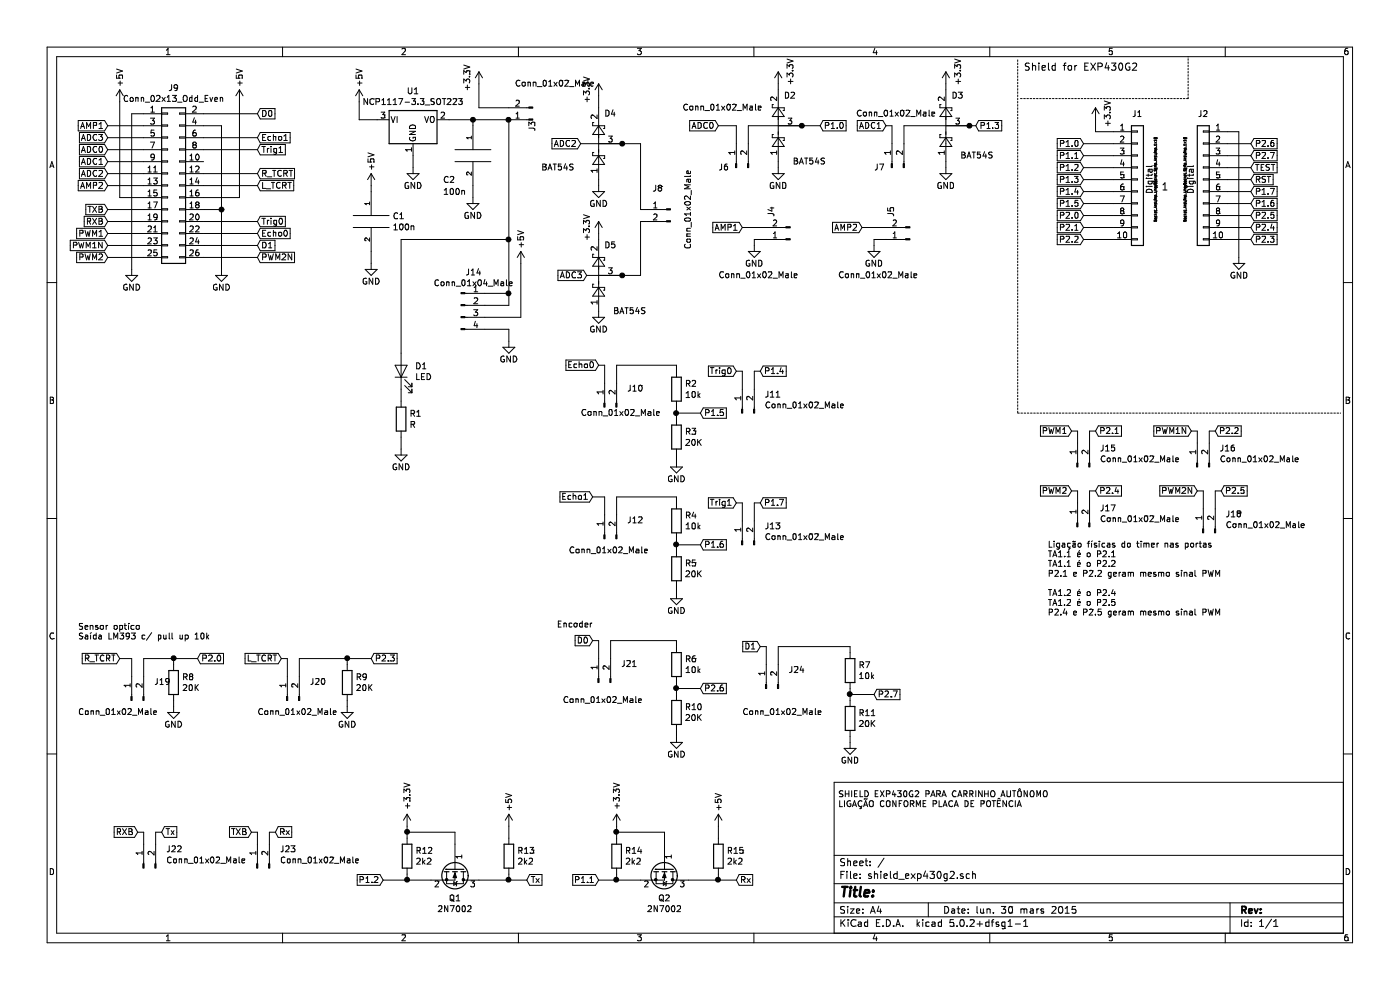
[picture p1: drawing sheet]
EESchema Schematic File Version 4
LIBS:sheild_exp430g2-cache
EELAYER 26 0
EELAYER END
$Descr A4 11693 8268
encoding utf-8
Sheet 1 1
Title ""
Date "lun. 30 mars 2015"
Rev ""
Comp ""
Comment1 ""
Comment2 ""
Comment3 ""
Comment4 ""
$EndDescr
Text Notes 8550 600  0    60   ~ 0
Shield for EXP430G2\n
Wire Notes Line
	8525 825  9925 825 
Wire Notes Line
	9925 825  9925 475 
$Comp
L Connector_Generic:Conn_01x10 J2
U 1 1
P 10050 1500
F 0 "J2" H 10050 2050 50  0000 C CNN
F 1 "Digital" V 10150 1500 50  0000 C CNN
F 2 "Socket_Arduino_Uno:Socket_Strip_Arduino_1x10" V 10200 1500 20  0000 C CNN
F 3 "" H 10050 1500 50  0000 C CNN
	1    10050 1500
	-1   0    0    -1  
$EndComp
Wire Notes Line
	8500 3450 11200 3450
Text GLabel 10450 1200 2    50   Input ~ 0
P2.6
Text GLabel 10450 1300 2    50   Input ~ 0
P2.7
Text GLabel 10450 1400 2    50   Input ~ 0
TEST
Text GLabel 10450 1500 2    50   Input ~ 0
RST
Text GLabel 10450 1600 2    50   Input ~ 0
P1.7
Text GLabel 10450 1700 2    50   Input ~ 0
P1.6
Text GLabel 10450 1800 2    50   Input ~ 0
P2.5
Text GLabel 10450 1900 2    50   Input ~ 0
P2.4
Text GLabel 10450 2000 2    50   Input ~ 0
P2.3
Text GLabel 9050 1300 0    50   Input ~ 0
P1.1
Text GLabel 9050 1400 0    50   Input ~ 0
P1.2
Text GLabel 9050 1500 0    50   Input ~ 0
P1.3
Text GLabel 9050 1600 0    50   Input ~ 0
P1.4
Text GLabel 9050 1700 0    50   Input ~ 0
P1.5
Text GLabel 9050 1800 0    50   Input ~ 0
P2.0
Text GLabel 9050 1900 0    50   Input ~ 0
P2.1
Text GLabel 9050 2000 0    50   Input ~ 0
P2.2
$Comp
L power:+3.3V #PWR01
U 1 1
P 9150 1000
F 0 "#PWR01" H 9150 850 50  0001 C CNN
F 1 "+3.3V" V 9250 1050 50  0000 C CNN
F 2 "" H 9150 1000 50  0000 C CNN
F 3 "" H 9150 1000 50  0000 C CNN
	1    9150 1000
	1    0    0    -1  
$EndComp
$Comp
L power:GND #PWR06
U 1 1
P 10350 2150
F 0 "#PWR06" H 10350 1900 50  0001 C CNN
F 1 "GND" H 10350 2000 50  0000 C CNN
F 2 "" H 10350 2150 50  0000 C CNN
F 3 "" H 10350 2150 50  0000 C CNN
	1    10350 2150
	1    0    0    -1  
$EndComp
$Comp
L Connector:Conn_01x02_Male J12
U 1 1
P 5050 4500
F 0 "J12" V 5203 4313 50  0000 R CNN
F 1 "Conn_01x02_Male" V 4950 4800 50  0000 R CNN
F 2 "Connector_PinHeader_2.54mm:PinHeader_1x02_P2.54mm_Vertical" H 5050 4500 50  0001 C CNN
F 3 "~" H 5050 4500 50  0001 C CNN
	1    5050 4500
	0    -1   -1   0   
$EndComp
Text GLabel 5850 4550 2    50   Input ~ 0
P1.6
Wire Wire Line
	5150 4150 5150 4300
Text GLabel 4950 4150 0    50   Input ~ 0
Echo1
Wire Wire Line
	5050 4300 5050 4150
Wire Wire Line
	5050 4150 4950 4150
$Comp
L Connector:Conn_01x02_Male J20
U 1 1
P 2400 5850
F 0 "J20" V 2553 5663 50  0000 R CNN
F 1 "Conn_01x02_Male" V 2300 6100 50  0000 R CNN
F 2 "Connector_PinHeader_2.54mm:PinHeader_1x02_P2.54mm_Vertical" H 2400 5850 50  0001 C CNN
F 3 "~" H 2400 5850 50  0001 C CNN
	1    2400 5850
	0    -1   -1   0   
$EndComp
$Comp
L Connector:Conn_01x02_Male J19
U 1 1
P 1100 5850
F 0 "J19" V 1253 5663 50  0000 R CNN
F 1 "Conn_01x02_Male" V 1000 6300 50  0000 R CNN
F 2 "Connector_PinHeader_2.54mm:PinHeader_1x02_P2.54mm_Vertical" H 1100 5850 50  0001 C CNN
F 3 "~" H 1100 5850 50  0001 C CNN
	1    1100 5850
	0    -1   -1   0   
$EndComp
Text GLabel 1650 5500 2    50   Input ~ 0
P2.0
Wire Wire Line
	2500 5500 2500 5650
Wire Wire Line
	1200 5500 1200 5650
Text GLabel 1000 5500 0    50   Input ~ 0
R_TCRT
Wire Wire Line
	1100 5500 1100 5650
Text GLabel 2350 5500 0    50   Input ~ 0
L_TCRT
Wire Wire Line
	2400 5500 2400 5650
$Comp
L Connector:Conn_01x02_Male J21
U 1 1
P 5000 5700
F 0 "J21" V 5153 5513 50  0000 R CNN
F 1 "Conn_01x02_Male" V 4850 6000 50  0000 R CNN
F 2 "Connector_PinHeader_2.54mm:PinHeader_1x02_P2.54mm_Vertical" H 5000 5700 50  0001 C CNN
F 3 "~" H 5000 5700 50  0001 C CNN
	1    5000 5700
	0    -1   -1   0   
$EndComp
$Comp
L Connector:Conn_01x02_Male J13
U 1 1
P 6200 4550
F 0 "J13" V 6353 4363 50  0000 R CNN
F 1 "Conn_01x02_Male" V 6262 4363 50  0000 R CNN
F 2 "Connector_PinHeader_2.54mm:PinHeader_1x02_P2.54mm_Vertical" H 6200 4550 50  0001 C CNN
F 3 "~" H 6200 4550 50  0001 C CNN
	1    6200 4550
	0    -1   -1   0   
$EndComp
Wire Wire Line
	5100 5350 5100 5500
Text GLabel 4950 5350 0    50   Input ~ 0
D0
Wire Wire Line
	4950 5350 5000 5350
Wire Wire Line
	5000 5350 5000 5500
Text GLabel 6350 4200 2    50   Input ~ 0
P1.7
Text GLabel 6150 4200 0    50   Input ~ 0
Trig1
Wire Wire Line
	6350 4200 6300 4200
Wire Wire Line
	6300 4200 6300 4350
Wire Wire Line
	6150 4200 6200 4200
Wire Wire Line
	6200 4200 6200 4350
$Comp
L Connector:Conn_01x02_Male J11
U 1 1
P 6200 3450
F 0 "J11" V 6353 3263 50  0000 R CNN
F 1 "Conn_01x02_Male" V 6262 3263 50  0000 R CNN
F 2 "Connector_PinHeader_2.54mm:PinHeader_1x02_P2.54mm_Vertical" H 6200 3450 50  0001 C CNN
F 3 "~" H 6200 3450 50  0001 C CNN
	1    6200 3450
	0    -1   -1   0   
$EndComp
Text GLabel 6350 3100 2    50   Input ~ 0
P1.4
Text GLabel 6150 3100 0    50   Input ~ 0
Trig0
Wire Wire Line
	6150 3100 6200 3100
Wire Wire Line
	6200 3100 6200 3250
Wire Wire Line
	6300 3250 6300 3100
Wire Wire Line
	6300 3100 6350 3100
$Comp
L Connector:Conn_01x02_Male J10
U 1 1
P 5050 3400
F 0 "J10" V 5203 3213 50  0000 R CNN
F 1 "Conn_01x02_Male" V 5000 3600 50  0000 R CNN
F 2 "Connector_PinHeader_2.54mm:PinHeader_1x02_P2.54mm_Vertical" H 5050 3400 50  0001 C CNN
F 3 "~" H 5050 3400 50  0001 C CNN
	1    5050 3400
	0    -1   -1   0   
$EndComp
Text GLabel 5000 3050 0    50   Input ~ 0
Echo0
Wire Wire Line
	5000 3050 5050 3050
Wire Wire Line
	5050 3050 5050 3200
Text GLabel 5850 3450 2    50   Input ~ 0
P1.5
Wire Wire Line
	5150 3200 5150 3050
Text GLabel 10200 4100 2    50   Input ~ 0
P2.5
$Comp
L Connector:Conn_01x02_Male J24
U 1 1
P 6400 5750
F 0 "J24" V 6553 5563 50  0000 R CNN
F 1 "Conn_01x02_Male" V 6200 5950 50  0000 R CNN
F 2 "Connector_PinHeader_2.54mm:PinHeader_1x02_P2.54mm_Vertical" H 6400 5750 50  0001 C CNN
F 3 "~" H 6400 5750 50  0001 C CNN
	1    6400 5750
	0    -1   -1   0   
$EndComp
$Comp
L Connector:Conn_01x02_Male J18
U 1 1
P 10050 4450
F 0 "J18" V 10203 4263 50  0000 R CNN
F 1 "Conn_01x02_Male" V 10112 4263 50  0000 R CNN
F 2 "Connector_PinHeader_2.54mm:PinHeader_1x02_P2.54mm_Vertical" H 10050 4450 50  0001 C CNN
F 3 "~" H 10050 4450 50  0001 C CNN
	1    10050 4450
	0    -1   -1   0   
$EndComp
Text GLabel 6350 5400 0    50   Input ~ 0
D1
Wire Wire Line
	6350 5400 6400 5400
Wire Wire Line
	6400 5400 6400 5550
Wire Wire Line
	6500 5400 6500 5550
Wire Wire Line
	10200 4100 10150 4100
Wire Wire Line
	10150 4100 10150 4250
Text GLabel 10000 4100 0    50   Input ~ 0
PWM2N
Wire Wire Line
	10000 4100 10050 4100
Wire Wire Line
	10050 4100 10050 4250
Text GLabel 6000 1050 0    50   Input ~ 0
ADC0
$Comp
L Connector:Conn_01x02_Male J6
U 1 1
P 6150 1400
F 0 "J6" V 6150 1550 50  0000 R CNN
F 1 "Conn_01x02_Male" V 6650 1850 50  0000 R CNN
F 2 "Connector_PinHeader_2.54mm:PinHeader_1x02_P2.54mm_Vertical" H 6150 1400 50  0001 C CNN
F 3 "~" H 6150 1400 50  0001 C CNN
	1    6150 1400
	0    -1   -1   0   
$EndComp
Text GLabel 6850 1050 2    50   Input ~ 0
P1.0
Wire Wire Line
	6250 1050 6250 1200
Wire Wire Line
	6150 1050 6150 1200
Text GLabel 7400 1050 0    50   Input ~ 0
ADC1
$Comp
L Connector:Conn_01x02_Male J7
U 1 1
P 7450 1400
F 0 "J7" V 7450 1550 50  0000 R CNN
F 1 "Conn_01x02_Male" V 7900 1700 50  0000 R CNN
F 2 "Connector_PinHeader_2.54mm:PinHeader_1x02_P2.54mm_Vertical" H 7450 1400 50  0001 C CNN
F 3 "~" H 7450 1400 50  0001 C CNN
	1    7450 1400
	0    -1   -1   0   
$EndComp
Text GLabel 8150 1050 2    50   Input ~ 0
P1.3
Wire Wire Line
	7550 1050 7550 1200
Wire Wire Line
	7400 1050 7450 1050
Wire Wire Line
	7450 1050 7450 1200
Text GLabel 6200 1900 0    50   Input ~ 0
AMP1
$Comp
L Connector:Conn_01x02_Male J4
U 1 1
P 6600 2000
F 0 "J4" V 6753 1813 50  0000 R CNN
F 1 "Conn_01x02_Male" H 7200 2300 50  0000 R CNN
F 2 "Connector_PinHeader_2.54mm:PinHeader_1x02_P2.54mm_Vertical" H 6600 2000 50  0001 C CNN
F 3 "~" H 6600 2000 50  0001 C CNN
	1    6600 2000
	-1   0    0    1   
$EndComp
Wire Wire Line
	6300 2050 6300 2000
Wire Wire Line
	6300 2000 6400 2000
$Comp
L Connector:Conn_01x02_Male J23
U 1 1
P 2150 7250
F 0 "J23" V 2303 7063 50  0000 R CNN
F 1 "Conn_01x02_Male" V 2212 7063 50  0000 R CNN
F 2 "Connector_PinHeader_2.54mm:PinHeader_1x02_P2.54mm_Vertical" H 2150 7250 50  0001 C CNN
F 3 "~" H 2150 7250 50  0001 C CNN
	1    2150 7250
	0    -1   -1   0   
$EndComp
$Comp
L Connector:Conn_01x02_Male J22
U 1 1
P 1200 7250
F 0 "J22" V 1353 7063 50  0000 R CNN
F 1 "Conn_01x02_Male" V 1262 7063 50  0000 R CNN
F 2 "Connector_PinHeader_2.54mm:PinHeader_1x02_P2.54mm_Vertical" H 1200 7250 50  0001 C CNN
F 3 "~" H 1200 7250 50  0001 C CNN
	1    1200 7250
	0    -1   -1   0   
$EndComp
Text GLabel 2300 6950 2    50   Input ~ 0
Rx
Text GLabel 1350 6950 2    50   Input ~ 0
Tx
Text GLabel 1150 6950 0    50   Input ~ 0
RXB
Text GLabel 2100 6950 0    50   Input ~ 0
TXB
Wire Wire Line
	2300 6950 2250 6950
Wire Wire Line
	2250 6950 2250 7050
Wire Wire Line
	2100 6950 2150 6950
Wire Wire Line
	2150 6950 2150 7050
Wire Wire Line
	1350 6950 1300 6950
Wire Wire Line
	1300 6950 1300 7050
Wire Wire Line
	1150 6950 1200 6950
Wire Wire Line
	1200 6950 1200 7050
$Comp
L Connector:Conn_01x02_Male J15
U 1 1
P 9000 3900
F 0 "J15" V 9153 3713 50  0000 R CNN
F 1 "Conn_01x02_Male" V 9062 3713 50  0000 R CNN
F 2 "Connector_PinHeader_2.54mm:PinHeader_1x02_P2.54mm_Vertical" H 9000 3900 50  0001 C CNN
F 3 "~" H 9000 3900 50  0001 C CNN
	1    9000 3900
	0    -1   -1   0   
$EndComp
$Comp
L Connector:Conn_01x02_Male J16
U 1 1
P 10000 3900
F 0 "J16" V 10153 3713 50  0000 R CNN
F 1 "Conn_01x02_Male" V 10062 3713 50  0000 R CNN
F 2 "Connector_PinHeader_2.54mm:PinHeader_1x02_P2.54mm_Vertical" H 10000 3900 50  0001 C CNN
F 3 "~" H 10000 3900 50  0001 C CNN
	1    10000 3900
	0    -1   -1   0   
$EndComp
$Comp
L Connector:Conn_01x02_Male J17
U 1 1
P 9000 4400
F 0 "J17" V 9153 4213 50  0000 R CNN
F 1 "Conn_01x02_Male" V 9062 4213 50  0000 R CNN
F 2 "Connector_PinHeader_2.54mm:PinHeader_1x02_P2.54mm_Vertical" H 9000 4400 50  0001 C CNN
F 3 "~" H 9000 4400 50  0001 C CNN
	1    9000 4400
	0    -1   -1   0   
$EndComp
Text GLabel 8950 3600 0    50   Input ~ 0
PWM1
Text GLabel 9950 3600 0    50   Input ~ 0
PWM1N
Text GLabel 8950 4100 0    50   Input ~ 0
PWM2
Wire Wire Line
	8950 3600 9000 3600
Wire Wire Line
	9000 3600 9000 3700
Wire Wire Line
	9950 3600 10000 3600
Wire Wire Line
	10000 3600 10000 3700
Wire Wire Line
	8950 4100 9000 4100
Wire Wire Line
	9000 4100 9000 4200
Text GLabel 9150 3600 2    50   Input ~ 0
P2.1
Wire Wire Line
	9150 3600 9100 3600
Wire Wire Line
	9100 3600 9100 3700
Text GLabel 10150 3600 2    50   Input ~ 0
P2.2
Text GLabel 9150 4100 2    50   Input ~ 0
P2.4
Wire Wire Line
	9150 4100 9100 4100
Wire Wire Line
	9100 4100 9100 4200
Wire Wire Line
	10150 3600 10100 3600
Wire Wire Line
	10100 3600 10100 3700
$Comp
L Connector_Generic:Conn_02x13_Odd_Even J9
U 1 1
P 1400 1550
F 0 "J9" H 1450 2367 50  0000 C CNN
F 1 "Conn_02x13_Odd_Even" H 1450 2276 50  0000 C CNN
F 2 "Connector_PinSocket_2.54mm:PinSocket_2x13_P2.54mm_Vertical" H 1400 1550 50  0001 C CNN
F 3 "~" H 1400 1550 50  0001 C CNN
	1    1400 1550
	1    0    0    -1  
$EndComp
Text GLabel 2150 950  2    50   Input ~ 0
D0
Wire Wire Line
	2150 950  1700 950 
$Comp
L power:GND #PWR08
U 1 1
P 1850 2250
F 0 "#PWR08" H 1850 2000 50  0001 C CNN
F 1 "GND" H 1850 2100 50  0000 C CNN
F 2 "" H 1850 2250 50  0000 C CNN
F 3 "" H 1850 2250 50  0000 C CNN
	1    1850 2250
	1    0    0    -1  
$EndComp
Wire Wire Line
	1700 1050 1850 1050
Wire Wire Line
	1850 1050 1850 1750
$Comp
L power:+5V #PWR04
U 1 1
P 1000 850
F 0 "#PWR04" H 1000 700 50  0001 C CNN
F 1 "+5V" V 1000 1050 50  0000 C CNN
F 2 "" H 1000 850 50  0000 C CNN
F 3 "" H 1000 850 50  0000 C CNN
	1    1000 850 
	1    0    0    -1  
$EndComp
$Comp
L power:+5V #PWR05
U 1 1
P 2000 850
F 0 "#PWR05" H 2000 700 50  0001 C CNN
F 1 "+5V" V 2000 1050 50  0000 C CNN
F 2 "" H 2000 850 50  0000 C CNN
F 3 "" H 2000 850 50  0000 C CNN
	1    2000 850 
	1    0    0    -1  
$EndComp
Wire Wire Line
	1700 1650 2000 1650
Wire Wire Line
	2000 1650 2000 850 
Wire Wire Line
	1000 1650 1000 850 
$Comp
L power:GND #PWR07
U 1 1
P 1100 2250
F 0 "#PWR07" H 1100 2000 50  0001 C CNN
F 1 "GND" H 1100 2100 50  0000 C CNN
F 2 "" H 1100 2250 50  0000 C CNN
F 3 "" H 1100 2250 50  0000 C CNN
	1    1100 2250
	1    0    0    -1  
$EndComp
Wire Wire Line
	1100 2250 1100 950 
Wire Wire Line
	1100 950  1200 950 
Wire Wire Line
	1200 1650 1000 1650
Text GLabel 2150 1150 2    50   Input ~ 0
Echo1
Text GLabel 2150 1250 2    50   Input ~ 0
Trig1
Text GLabel 2150 1450 2    50   Input ~ 0
R_TCRT
Text GLabel 2150 1550 2    50   Input ~ 0
L_TCRT
Text GLabel 2150 1850 2    50   Input ~ 0
Trig0
Text GLabel 2150 1950 2    50   Input ~ 0
Echo0
Text GLabel 2150 2050 2    50   Input ~ 0
D1
Text GLabel 2150 2150 2    50   Input ~ 0
PWM2N
Text GLabel 900  2150 0    50   Input ~ 0
PWM2
Text GLabel 900  2050 0    50   Input ~ 0
PWM1N
Text GLabel 900  1950 0    50   Input ~ 0
PWM1
Text GLabel 900  1850 0    50   Input ~ 0
RXB
Text GLabel 900  1750 0    50   Input ~ 0
TXB
Text GLabel 900  1550 0    50   Input ~ 0
AMP2
Text GLabel 900  1450 0    50   Input ~ 0
ADC2
Text GLabel 900  1050 0    50   Input ~ 0
AMP1
Text GLabel 900  1350 0    50   Input ~ 0
ADC1
Text GLabel 900  1250 0    50   Input ~ 0
ADC0
Text GLabel 900  1150 0    50   Input ~ 0
ADC3
Wire Wire Line
	900  2150 1200 2150
Wire Wire Line
	1200 2050 900  2050
Wire Wire Line
	900  1950 1200 1950
Wire Wire Line
	900  1850 1200 1850
Wire Wire Line
	1200 1750 900  1750
Wire Wire Line
	900  1550 1200 1550
Wire Wire Line
	1200 1450 900  1450
Wire Wire Line
	900  1350 1200 1350
Wire Wire Line
	900  1250 1200 1250
Wire Wire Line
	900  1150 1200 1150
Wire Wire Line
	900  1050 1200 1050
Wire Wire Line
	1700 2150 2150 2150
Wire Wire Line
	2150 2050 1700 2050
Wire Wire Line
	1700 1950 2150 1950
Wire Wire Line
	2150 1850 1700 1850
Wire Wire Line
	1700 1550 2150 1550
Wire Wire Line
	1700 1450 2150 1450
Wire Wire Line
	1700 1250 2150 1250
Wire Wire Line
	2150 1150 1700 1150
$Comp
L power:GND #PWR02
U 1 1
P 6300 2050
F 0 "#PWR02" H 6300 1800 50  0001 C CNN
F 1 "GND" H 6300 1900 50  0000 C CNN
F 2 "" H 6300 2050 50  0000 C CNN
F 3 "" H 6300 2050 50  0000 C CNN
	1    6300 2050
	1    0    0    -1  
$EndComp
Wire Wire Line
	6200 1900 6400 1900
Text GLabel 7200 1900 0    50   Input ~ 0
AMP2
$Comp
L Connector:Conn_01x02_Male J5
U 1 1
P 7600 2000
F 0 "J5" V 7753 1813 50  0000 R CNN
F 1 "Conn_01x02_Male" H 8200 2300 50  0000 R CNN
F 2 "Connector_PinHeader_2.54mm:PinHeader_1x02_P2.54mm_Vertical" H 7600 2000 50  0001 C CNN
F 3 "~" H 7600 2000 50  0001 C CNN
	1    7600 2000
	-1   0    0    1   
$EndComp
Wire Wire Line
	7300 2050 7300 2000
Wire Wire Line
	7300 2000 7400 2000
$Comp
L power:GND #PWR03
U 1 1
P 7300 2050
F 0 "#PWR03" H 7300 1800 50  0001 C CNN
F 1 "GND" H 7300 1900 50  0000 C CNN
F 2 "" H 7300 2050 50  0000 C CNN
F 3 "" H 7300 2050 50  0000 C CNN
	1    7300 2050
	1    0    0    -1  
$EndComp
Wire Wire Line
	7200 1900 7400 1900
Text Notes 8750 5150 0    50   ~ 0
Ligação físicas do timer nas portas\nTA1.1 é o P2.1\nTA1.1 é o P2.2\nP2.1 e P2.2 geram mesmo sinal PWM\n\nTA1.2 é o P2.4\nTA1.2 é o P2.5\nP2.4 e P2.5 geram mesmo sinal PWM\n
$Comp
L pspice:CAP C1
U 1 1
P 3100 1850
F 0 "C1" H 3278 1896 50  0000 L CNN
F 1 "100n" H 3278 1805 50  0000 L CNN
F 2 "Capacitor_SMD:C_0805_2012Metric_Pad1.15x1.40mm_HandSolder" H 3100 1850 50  0001 C CNN
F 3 "~" H 3100 1850 50  0001 C CNN
	1    3100 1850
	1    0    0    -1  
$EndComp
$Comp
L power:+5V #PWR010
U 1 1
P 3100 1550
F 0 "#PWR010" H 3100 1400 50  0001 C CNN
F 1 "+5V" V 3100 1750 50  0000 C CNN
F 2 "" H 3100 1550 50  0000 C CNN
F 3 "" H 3100 1550 50  0000 C CNN
	1    3100 1550
	1    0    0    -1  
$EndComp
$Comp
L power:GND #PWR014
U 1 1
P 3100 2200
F 0 "#PWR014" H 3100 1950 50  0001 C CNN
F 1 "GND" H 3100 2050 50  0000 C CNN
F 2 "" H 3100 2200 50  0000 C CNN
F 3 "" H 3100 2200 50  0000 C CNN
	1    3100 2200
	1    0    0    -1  
$EndComp
Wire Wire Line
	3100 1550 3100 1600
Wire Wire Line
	3100 2100 3100 2200
$Comp
L pspice:CAP C2
U 1 1
P 3950 1300
F 0 "C2" H 3700 1100 50  0000 L CNN
F 1 "100n" H 3700 1000 50  0000 L CNN
F 2 "Capacitor_SMD:C_0805_2012Metric_Pad1.15x1.40mm_HandSolder" H 3950 1300 50  0001 C CNN
F 3 "~" H 3950 1300 50  0001 C CNN
	1    3950 1300
	1    0    0    -1  
$EndComp
$Comp
L power:GND #PWR015
U 1 1
P 3950 1650
F 0 "#PWR015" H 3950 1400 50  0001 C CNN
F 1 "GND" H 3950 1500 50  0000 C CNN
F 2 "" H 3950 1650 50  0000 C CNN
F 3 "" H 3950 1650 50  0000 C CNN
	1    3950 1650
	1    0    0    -1  
$EndComp
Wire Wire Line
	3950 1000 3950 1050
Wire Wire Line
	3950 1550 3950 1650
$Comp
L Connector:Conn_01x04_Male J14
U 1 1
P 3850 2550
F 0 "J14" H 3956 2828 50  0000 C CNN
F 1 "Conn_01x04_Male" H 3956 2737 50  0000 C CNN
F 2 "Connector_PinHeader_2.54mm:PinHeader_1x04_P2.54mm_Vertical" H 3850 2550 50  0001 C CNN
F 3 "~" H 3850 2550 50  0001 C CNN
	1    3850 2550
	1    0    0    -1  
$EndComp
$Comp
L power:+5V #PWR013
U 1 1
P 4350 2200
F 0 "#PWR013" H 4350 2050 50  0001 C CNN
F 1 "+5V" V 4350 2400 50  0000 C CNN
F 2 "" H 4350 2200 50  0000 C CNN
F 3 "" H 4350 2200 50  0000 C CNN
	1    4350 2200
	1    0    0    -1  
$EndComp
$Comp
L power:GND #PWR016
U 1 1
P 4250 2850
F 0 "#PWR016" H 4250 2600 50  0001 C CNN
F 1 "GND" H 4250 2700 50  0000 C CNN
F 2 "" H 4250 2850 50  0000 C CNN
F 3 "" H 4250 2850 50  0000 C CNN
	1    4250 2850
	1    0    0    -1  
$EndComp
Wire Wire Line
	4250 2750 4250 2850
Wire Wire Line
	4250 2550 4250 2450
Wire Wire Line
	4050 2750 4250 2750
Wire Wire Line
	4050 2650 4350 2650
Wire Wire Line
	4050 2550 4250 2550
Text Notes 4650 5250 0    50   ~ 0
Encoder
Text Notes 650  5350 0    50   ~ 0
Sensor optico\nSaída LM393 c/ pull up 10k
Wire Wire Line
	1700 1750 1850 1750
Connection ~ 1850 1750
Wire Wire Line
	1850 1750 1850 2250
$Comp
L Device:R R1
U 1 1
P 3350 3500
F 0 "R1" H 3420 3546 50  0000 L CNN
F 1 "R" H 3420 3455 50  0000 L CNN
F 2 "Resistor_SMD:R_0805_2012Metric" V 3280 3500 50  0001 C CNN
F 3 "~" H 3350 3500 50  0001 C CNN
	1    3350 3500
	1    0    0    -1  
$EndComp
$Comp
L power:GND #PWR017
U 1 1
P 3350 3750
F 0 "#PWR017" H 3350 3500 50  0001 C CNN
F 1 "GND" H 3350 3600 50  0000 C CNN
F 2 "" H 3350 3750 50  0000 C CNN
F 3 "" H 3350 3750 50  0000 C CNN
	1    3350 3750
	1    0    0    -1  
$EndComp
$Comp
L Device:LED D1
U 1 1
P 3350 3100
F 0 "D1" V 3388 2983 50  0000 R CNN
F 1 "LED" V 3297 2983 50  0000 R CNN
F 2 "LED_SMD:LED_0805_2012Metric" H 3350 3100 50  0001 C CNN
F 3 "~" H 3350 3100 50  0001 C CNN
	1    3350 3100
	0    -1   -1   0   
$EndComp
Wire Wire Line
	3350 3250 3350 3350
Wire Wire Line
	3350 3650 3350 3750
Text Notes 7000 6750 0    50   ~ 0
SHIELD EXP430G2 PARA CARRINHO AUTÔNOMO\nLIGAÇÃO CONFORME PLACA DE POTÊNCIA
Wire Notes Line
	8500 500  8500 3450
$Comp
L Connector_Generic:Conn_01x10 J1
U 1 1
P 9500 1500
F 0 "J1" H 9500 2050 50  0000 C CNN
F 1 "Digital" V 9600 1500 50  0000 C CNN
F 2 "Socket_Arduino_Uno:Socket_Strip_Arduino_1x10" V 9650 1500 20  0000 C CNN
F 3 "" H 9500 1500 50  0000 C CNN
	1    9500 1500
	1    0    0    -1  
$EndComp
Text GLabel 9050 1200 0    50   Input ~ 0
P1.0
$Comp
L Transistor_FET:2N7002 Q2
U 1 1
P 5550 7250
F 0 "Q2" V 5800 7250 50  0000 C CNN
F 1 "2N7002" V 5891 7250 50  0000 C CNN
F 2 "Package_TO_SOT_SMD:SOT-23" H 5750 7175 50  0001 L CIN
F 3 "https://www.fairchildsemi.com/datasheets/2N/2N7002.pdf" H 5550 7250 50  0001 L CNN
	1    5550 7250
	0    1    1    0   
$EndComp
$Comp
L Device:R R14
U 1 1
P 5150 7150
F 0 "R14" H 5220 7196 50  0000 L CNN
F 1 "2k2" H 5220 7105 50  0000 L CNN
F 2 "Resistor_SMD:R_0805_2012Metric" V 5080 7150 50  0001 C CNN
F 3 "~" H 5150 7150 50  0001 C CNN
	1    5150 7150
	1    0    0    -1  
$EndComp
$Comp
L Device:R R15
U 1 1
P 6000 7150
F 0 "R15" H 6070 7196 50  0000 L CNN
F 1 "2k2" H 6070 7105 50  0000 L CNN
F 2 "Resistor_SMD:R_0805_2012Metric" V 5930 7150 50  0001 C CNN
F 3 "~" H 6000 7150 50  0001 C CNN
	1    6000 7150
	1    0    0    -1  
$EndComp
$Comp
L power:+3.3V #PWR037
U 1 1
P 5150 6900
F 0 "#PWR037" H 5150 6750 50  0001 C CNN
F 1 "+3.3V" V 5150 7150 50  0000 C CNN
F 2 "" H 5150 6900 50  0000 C CNN
F 3 "" H 5150 6900 50  0000 C CNN
	1    5150 6900
	1    0    0    -1  
$EndComp
$Comp
L power:+5V #PWR038
U 1 1
P 6000 6900
F 0 "#PWR038" H 6000 6750 50  0001 C CNN
F 1 "+5V" V 6000 7100 50  0000 C CNN
F 2 "" H 6000 6900 50  0000 C CNN
F 3 "" H 6000 6900 50  0000 C CNN
	1    6000 6900
	1    0    0    -1  
$EndComp
Wire Wire Line
	5150 6950 5550 6950
Wire Wire Line
	5550 6950 5550 7050
Wire Wire Line
	5150 6900 5150 6950
Wire Wire Line
	5150 6950 5150 7000
Connection ~ 5150 6950
Wire Wire Line
	5350 7350 5150 7350
Wire Wire Line
	5150 7350 5150 7300
Wire Wire Line
	5750 7350 6000 7350
Wire Wire Line
	6000 7350 6000 7300
Wire Wire Line
	6000 6900 6000 7000
Text GLabel 6150 7350 2    50   Input ~ 0
Rx
Wire Wire Line
	6000 7350 6150 7350
Connection ~ 6000 7350
$Comp
L Transistor_FET:2N7002 Q1
U 1 1
P 3800 7250
F 0 "Q1" V 4050 7250 50  0000 C CNN
F 1 "2N7002" V 4141 7250 50  0000 C CNN
F 2 "Package_TO_SOT_SMD:SOT-23" H 4000 7175 50  0001 L CIN
F 3 "https://www.fairchildsemi.com/datasheets/2N/2N7002.pdf" H 3800 7250 50  0001 L CNN
	1    3800 7250
	0    1    1    0   
$EndComp
$Comp
L Device:R R12
U 1 1
P 3400 7150
F 0 "R12" H 3470 7196 50  0000 L CNN
F 1 "2k2" H 3470 7105 50  0000 L CNN
F 2 "Resistor_SMD:R_0805_2012Metric" V 3330 7150 50  0001 C CNN
F 3 "~" H 3400 7150 50  0001 C CNN
	1    3400 7150
	1    0    0    -1  
$EndComp
$Comp
L Device:R R13
U 1 1
P 4250 7150
F 0 "R13" H 4320 7196 50  0000 L CNN
F 1 "2k2" H 4320 7105 50  0000 L CNN
F 2 "Resistor_SMD:R_0805_2012Metric" V 4180 7150 50  0001 C CNN
F 3 "~" H 4250 7150 50  0001 C CNN
	1    4250 7150
	1    0    0    -1  
$EndComp
$Comp
L power:+3.3V #PWR035
U 1 1
P 3400 6900
F 0 "#PWR035" H 3400 6750 50  0001 C CNN
F 1 "+3.3V" V 3400 7150 50  0000 C CNN
F 2 "" H 3400 6900 50  0000 C CNN
F 3 "" H 3400 6900 50  0000 C CNN
	1    3400 6900
	1    0    0    -1  
$EndComp
$Comp
L power:+5V #PWR036
U 1 1
P 4250 6900
F 0 "#PWR036" H 4250 6750 50  0001 C CNN
F 1 "+5V" V 4250 7100 50  0000 C CNN
F 2 "" H 4250 6900 50  0000 C CNN
F 3 "" H 4250 6900 50  0000 C CNN
	1    4250 6900
	1    0    0    -1  
$EndComp
Wire Wire Line
	3400 6950 3800 6950
Wire Wire Line
	3800 6950 3800 7050
Wire Wire Line
	3400 6900 3400 6950
Wire Wire Line
	3400 6950 3400 7000
Connection ~ 3400 6950
Wire Wire Line
	3600 7350 3400 7350
Wire Wire Line
	3400 7350 3400 7300
Wire Wire Line
	4000 7350 4250 7350
Wire Wire Line
	4250 7350 4250 7300
Wire Wire Line
	4250 6900 4250 7000
Text GLabel 4400 7350 2    50   Input ~ 0
Tx
Wire Wire Line
	4250 7350 4400 7350
Connection ~ 4250 7350
Text GLabel 5000 7350 0    50   Input ~ 0
P1.1
Wire Wire Line
	5000 7350 5150 7350
Connection ~ 5150 7350
Text GLabel 3200 7350 0    50   Input ~ 0
P1.2
Wire Wire Line
	3200 7350 3400 7350
Connection ~ 3400 7350
Text GLabel 3100 5500 2    50   Input ~ 0
P2.3
$Comp
L Device:R R9
U 1 1
P 2900 5700
F 0 "R9" H 2970 5746 50  0000 L CNN
F 1 "20K" H 2970 5655 50  0000 L CNN
F 2 "Resistor_SMD:R_0805_2012Metric" V 2830 5700 50  0001 C CNN
F 3 "~" H 2900 5700 50  0001 C CNN
	1    2900 5700
	1    0    0    -1  
$EndComp
$Comp
L power:GND #PWR032
U 1 1
P 2900 5900
F 0 "#PWR032" H 2900 5650 50  0001 C CNN
F 1 "GND" H 2900 5750 50  0000 C CNN
F 2 "" H 2900 5900 50  0000 C CNN
F 3 "" H 2900 5900 50  0000 C CNN
	1    2900 5900
	1    0    0    -1  
$EndComp
Wire Wire Line
	2900 5850 2900 5900
Wire Wire Line
	2900 5500 2900 5550
Wire Wire Line
	2900 5500 3100 5500
Connection ~ 2900 5500
Wire Wire Line
	2500 5500 2900 5500
Wire Wire Line
	2350 5500 2400 5500
$Comp
L Device:R R8
U 1 1
P 1450 5700
F 0 "R8" H 1520 5746 50  0000 L CNN
F 1 "20K" H 1520 5655 50  0000 L CNN
F 2 "Resistor_SMD:R_0805_2012Metric" V 1380 5700 50  0001 C CNN
F 3 "~" H 1450 5700 50  0001 C CNN
	1    1450 5700
	1    0    0    -1  
$EndComp
$Comp
L power:GND #PWR031
U 1 1
P 1450 5900
F 0 "#PWR031" H 1450 5650 50  0001 C CNN
F 1 "GND" H 1450 5750 50  0000 C CNN
F 2 "" H 1450 5900 50  0000 C CNN
F 3 "" H 1450 5900 50  0000 C CNN
	1    1450 5900
	1    0    0    -1  
$EndComp
Wire Wire Line
	1450 5850 1450 5900
Wire Wire Line
	1450 5500 1450 5550
Wire Wire Line
	1450 5500 1650 5500
Connection ~ 1450 5500
Wire Wire Line
	1200 5500 1450 5500
Wire Wire Line
	1000 5500 1100 5500
$Comp
L Device:R R3
U 1 1
P 5650 3650
F 0 "R3" H 5720 3696 50  0000 L CNN
F 1 "20K" H 5720 3605 50  0000 L CNN
F 2 "Resistor_SMD:R_0805_2012Metric" V 5580 3650 50  0001 C CNN
F 3 "~" H 5650 3650 50  0001 C CNN
	1    5650 3650
	1    0    0    -1  
$EndComp
$Comp
L Device:R R2
U 1 1
P 5650 3250
F 0 "R2" H 5720 3296 50  0000 L CNN
F 1 "10k" H 5720 3205 50  0000 L CNN
F 2 "Resistor_SMD:R_0805_2012Metric" V 5580 3250 50  0001 C CNN
F 3 "~" H 5650 3250 50  0001 C CNN
	1    5650 3250
	1    0    0    -1  
$EndComp
$Comp
L power:GND #PWR029
U 1 1
P 5650 3850
F 0 "#PWR029" H 5650 3600 50  0001 C CNN
F 1 "GND" H 5650 3700 50  0000 C CNN
F 2 "" H 5650 3850 50  0000 C CNN
F 3 "" H 5650 3850 50  0000 C CNN
	1    5650 3850
	1    0    0    -1  
$EndComp
Wire Wire Line
	5650 3400 5650 3450
Wire Wire Line
	5650 3800 5650 3850
Wire Wire Line
	5650 3050 5650 3100
Wire Wire Line
	5150 3050 5650 3050
Wire Wire Line
	5650 3450 5850 3450
Connection ~ 5650 3450
Wire Wire Line
	5650 3450 5650 3500
$Comp
L Device:R R5
U 1 1
P 5650 4750
F 0 "R5" H 5720 4796 50  0000 L CNN
F 1 "20K" H 5720 4705 50  0000 L CNN
F 2 "Resistor_SMD:R_0805_2012Metric" V 5580 4750 50  0001 C CNN
F 3 "~" H 5650 4750 50  0001 C CNN
	1    5650 4750
	1    0    0    -1  
$EndComp
$Comp
L Device:R R4
U 1 1
P 5650 4350
F 0 "R4" H 5720 4396 50  0000 L CNN
F 1 "10k" H 5720 4305 50  0000 L CNN
F 2 "Resistor_SMD:R_0805_2012Metric" V 5580 4350 50  0001 C CNN
F 3 "~" H 5650 4350 50  0001 C CNN
	1    5650 4350
	1    0    0    -1  
$EndComp
$Comp
L power:GND #PWR030
U 1 1
P 5650 4950
F 0 "#PWR030" H 5650 4700 50  0001 C CNN
F 1 "GND" H 5650 4800 50  0000 C CNN
F 2 "" H 5650 4950 50  0000 C CNN
F 3 "" H 5650 4950 50  0000 C CNN
	1    5650 4950
	1    0    0    -1  
$EndComp
Wire Wire Line
	5650 4500 5650 4550
Wire Wire Line
	5650 4900 5650 4950
Wire Wire Line
	5650 4150 5650 4200
Wire Wire Line
	5650 4550 5850 4550
Connection ~ 5650 4550
Wire Wire Line
	5650 4550 5650 4600
Wire Wire Line
	5150 4150 5650 4150
$Comp
L Diode:BAT54S D2
U 1 1
P 6500 1050
F 0 "D2" V 6750 900 50  0000 L CNN
F 1 "BAT54S" V 6200 650 50  0000 L CNN
F 2 "Package_TO_SOT_SMD:SOT-23" H 6575 1175 50  0001 L CNN
F 3 "https://www.diodes.com/assets/Datasheets/ds11005.pdf" H 6380 1050 50  0001 C CNN
	1    6500 1050
	0    -1   -1   0   
$EndComp
Wire Wire Line
	6000 1050 6150 1050
Wire Wire Line
	6250 1050 6700 1050
Wire Wire Line
	6850 1050 6700 1050
Connection ~ 6700 1050
$Comp
L power:+3.3V #PWR019
U 1 1
P 6500 700
F 0 "#PWR019" H 6500 550 50  0001 C CNN
F 1 "+3.3V" V 6600 800 50  0000 C CNN
F 2 "" H 6500 700 50  0000 C CNN
F 3 "" H 6500 700 50  0000 C CNN
	1    6500 700 
	1    0    0    -1  
$EndComp
Wire Wire Line
	6500 700  6500 750 
$Comp
L Diode:BAT54S D3
U 1 1
P 7900 1050
F 0 "D3" V 8150 900 50  0000 L CNN
F 1 "BAT54S" V 7650 650 50  0000 L CNN
F 2 "Package_TO_SOT_SMD:SOT-23" H 7975 1175 50  0001 L CNN
F 3 "https://www.diodes.com/assets/Datasheets/ds11005.pdf" H 7780 1050 50  0001 C CNN
	1    7900 1050
	0    -1   -1   0   
$EndComp
Wire Wire Line
	7550 1050 8100 1050
Wire Wire Line
	8150 1050 8100 1050
Connection ~ 8100 1050
$Comp
L power:+3.3V #PWR020
U 1 1
P 7900 700
F 0 "#PWR020" H 7900 550 50  0001 C CNN
F 1 "+3.3V" V 8000 800 50  0000 C CNN
F 2 "" H 7900 700 50  0000 C CNN
F 3 "" H 7900 700 50  0000 C CNN
	1    7900 700 
	1    0    0    -1  
$EndComp
Wire Wire Line
	7900 700  7900 750 
$Comp
L power:GND #PWR024
U 1 1
P 6500 1400
F 0 "#PWR024" H 6500 1150 50  0001 C CNN
F 1 "GND" H 6500 1250 50  0000 C CNN
F 2 "" H 6500 1400 50  0000 C CNN
F 3 "" H 6500 1400 50  0000 C CNN
	1    6500 1400
	1    0    0    -1  
$EndComp
Wire Wire Line
	6500 1350 6500 1400
$Comp
L power:GND #PWR025
U 1 1
P 7900 1400
F 0 "#PWR025" H 7900 1150 50  0001 C CNN
F 1 "GND" H 7900 1250 50  0000 C CNN
F 2 "" H 7900 1400 50  0000 C CNN
F 3 "" H 7900 1400 50  0000 C CNN
	1    7900 1400
	1    0    0    -1  
$EndComp
Wire Wire Line
	7900 1350 7900 1400
$Comp
L Diode:BAT54S D5
U 1 1
P 5000 2300
F 0 "D5" V 5250 2150 50  0000 L CNN
F 1 "BAT54S" V 4700 1900 50  0000 L CNN
F 2 "Package_TO_SOT_SMD:SOT-23" H 5075 2425 50  0001 L CNN
F 3 "https://www.diodes.com/assets/Datasheets/ds11005.pdf" H 4880 2300 50  0001 C CNN
	1    5000 2300
	0    -1   -1   0   
$EndComp
$Comp
L Diode:BAT54S D4
U 1 1
P 5000 1200
F 0 "D4" V 5250 1050 50  0000 L CNN
F 1 "BAT54S" V 4800 1400 50  0000 L CNN
F 2 "Package_TO_SOT_SMD:SOT-23" H 5075 1325 50  0001 L CNN
F 3 "https://www.diodes.com/assets/Datasheets/ds11005.pdf" H 4880 1200 50  0001 C CNN
	1    5000 1200
	0    -1   -1   0   
$EndComp
$Comp
L power:GND #PWR028
U 1 1
P 5000 2600
F 0 "#PWR028" H 5000 2350 50  0001 C CNN
F 1 "GND" H 5000 2450 50  0000 C CNN
F 2 "" H 5000 2600 50  0000 C CNN
F 3 "" H 5000 2600 50  0000 C CNN
	1    5000 2600
	1    0    0    -1  
$EndComp
$Comp
L power:GND #PWR026
U 1 1
P 5000 1550
F 0 "#PWR026" H 5000 1300 50  0001 C CNN
F 1 "GND" H 5000 1400 50  0000 C CNN
F 2 "" H 5000 1550 50  0000 C CNN
F 3 "" H 5000 1550 50  0000 C CNN
	1    5000 1550
	1    0    0    -1  
$EndComp
$Comp
L power:+3.3V #PWR027
U 1 1
P 5000 1950
F 0 "#PWR027" H 5000 1800 50  0001 C CNN
F 1 "+3.3V" V 4900 2000 50  0000 C CNN
F 2 "" H 5000 1950 50  0000 C CNN
F 3 "" H 5000 1950 50  0000 C CNN
	1    5000 1950
	1    0    0    -1  
$EndComp
Wire Wire Line
	5000 1950 5000 2000
Text GLabel 4900 2300 0    50   Input ~ 0
ADC3
Text GLabel 4850 1200 0    50   Input ~ 0
ADC2
$Comp
L power:+3.3V #PWR021
U 1 1
P 5000 800
F 0 "#PWR021" H 5000 650 50  0001 C CNN
F 1 "+3.3V" V 4900 850 50  0000 C CNN
F 2 "" H 5000 800 50  0000 C CNN
F 3 "" H 5000 800 50  0000 C CNN
	1    5000 800 
	1    0    0    -1  
$EndComp
Wire Wire Line
	5000 800  5000 900 
Wire Wire Line
	5350 1200 5200 1200
Wire Wire Line
	5350 2300 5350 1850
Wire Wire Line
	5350 1200 5350 1750
Wire Wire Line
	5350 1850 5400 1850
Wire Wire Line
	5350 1750 5400 1750
$Comp
L Connector:Conn_01x02_Male J8
U 1 1
P 5600 1750
F 0 "J8" H 5706 1928 50  0000 C CNN
F 1 "Conn_01x02_Male" V 5450 1750 50  0000 C CNN
F 2 "Connector_PinHeader_2.54mm:PinHeader_1x02_P2.54mm_Vertical" H 5600 1750 50  0001 C CNN
F 3 "~" H 5600 1750 50  0001 C CNN
	1    5600 1750
	-1   0    0    -1  
$EndComp
Text GLabel 5850 5750 2    50   Input ~ 0
P2.6
$Comp
L Device:R R10
U 1 1
P 5650 5950
F 0 "R10" H 5720 5996 50  0000 L CNN
F 1 "20K" H 5720 5905 50  0000 L CNN
F 2 "Resistor_SMD:R_0805_2012Metric" V 5580 5950 50  0001 C CNN
F 3 "~" H 5650 5950 50  0001 C CNN
	1    5650 5950
	1    0    0    -1  
$EndComp
$Comp
L Device:R R6
U 1 1
P 5650 5550
F 0 "R6" H 5720 5596 50  0000 L CNN
F 1 "10k" H 5720 5505 50  0000 L CNN
F 2 "Resistor_SMD:R_0805_2012Metric" V 5580 5550 50  0001 C CNN
F 3 "~" H 5650 5550 50  0001 C CNN
	1    5650 5550
	1    0    0    -1  
$EndComp
$Comp
L power:GND #PWR033
U 1 1
P 5650 6150
F 0 "#PWR033" H 5650 5900 50  0001 C CNN
F 1 "GND" H 5650 6000 50  0000 C CNN
F 2 "" H 5650 6150 50  0000 C CNN
F 3 "" H 5650 6150 50  0000 C CNN
	1    5650 6150
	1    0    0    -1  
$EndComp
Wire Wire Line
	5650 5700 5650 5750
Wire Wire Line
	5650 6100 5650 6150
Wire Wire Line
	5650 5350 5650 5400
Wire Wire Line
	5650 5750 5850 5750
Connection ~ 5650 5750
Wire Wire Line
	5650 5750 5650 5800
Wire Wire Line
	5100 5350 5650 5350
Text GLabel 7300 5800 2    50   Input ~ 0
P2.7
$Comp
L Device:R R11
U 1 1
P 7100 6000
F 0 "R11" H 7170 6046 50  0000 L CNN
F 1 "20K" H 7170 5955 50  0000 L CNN
F 2 "Resistor_SMD:R_0805_2012Metric" V 7030 6000 50  0001 C CNN
F 3 "~" H 7100 6000 50  0001 C CNN
	1    7100 6000
	1    0    0    -1  
$EndComp
$Comp
L Device:R R7
U 1 1
P 7100 5600
F 0 "R7" H 7170 5646 50  0000 L CNN
F 1 "10k" H 7170 5555 50  0000 L CNN
F 2 "Resistor_SMD:R_0805_2012Metric" V 7030 5600 50  0001 C CNN
F 3 "~" H 7100 5600 50  0001 C CNN
	1    7100 5600
	1    0    0    -1  
$EndComp
$Comp
L power:GND #PWR034
U 1 1
P 7100 6200
F 0 "#PWR034" H 7100 5950 50  0001 C CNN
F 1 "GND" H 7100 6050 50  0000 C CNN
F 2 "" H 7100 6200 50  0000 C CNN
F 3 "" H 7100 6200 50  0000 C CNN
	1    7100 6200
	1    0    0    -1  
$EndComp
Wire Wire Line
	7100 5750 7100 5800
Wire Wire Line
	7100 6150 7100 6200
Wire Wire Line
	7100 5400 7100 5450
Wire Wire Line
	7100 5800 7300 5800
Connection ~ 7100 5800
Wire Wire Line
	7100 5800 7100 5850
Wire Wire Line
	6500 5400 7100 5400
$Comp
L power:+5V #PWR022
U 1 1
P 3000 850
F 0 "#PWR022" H 3000 700 50  0001 C CNN
F 1 "+5V" V 3000 1050 50  0000 C CNN
F 2 "" H 3000 850 50  0000 C CNN
F 3 "" H 3000 850 50  0000 C CNN
	1    3000 850 
	1    0    0    -1  
$EndComp
$Comp
L power:GND #PWR023
U 1 1
P 3450 1400
F 0 "#PWR023" H 3450 1150 50  0001 C CNN
F 1 "GND" H 3450 1250 50  0000 C CNN
F 2 "" H 3450 1400 50  0000 C CNN
F 3 "" H 3450 1400 50  0000 C CNN
	1    3450 1400
	1    0    0    -1  
$EndComp
Wire Wire Line
	3150 1000 3000 1000
Wire Wire Line
	3000 1000 3000 850 
Wire Wire Line
	3450 1300 3450 1400
$Comp
L Connector:Conn_01x02_Male J3
U 1 1
P 4450 1000
F 0 "J3" V 4450 1100 50  0000 R CNN
F 1 "Conn_01x02_Male" H 4600 700 50  0000 R CNN
F 2 "Connector_PinHeader_2.54mm:PinHeader_1x02_P2.54mm_Vertical" H 4450 1000 50  0001 C CNN
F 3 "~" H 4450 1000 50  0001 C CNN
	1    4450 1000
	-1   0    0    1   
$EndComp
Wire Wire Line
	3750 1000 3950 1000
$Comp
L power:+3.3V #PWR018
U 1 1
P 4000 700
F 0 "#PWR018" H 4000 550 50  0001 C CNN
F 1 "+3.3V" V 3900 750 50  0000 C CNN
F 2 "" H 4000 700 50  0000 C CNN
F 3 "" H 4000 700 50  0000 C CNN
	1    4000 700 
	1    0    0    -1  
$EndComp
Wire Wire Line
	4000 900  4000 700 
Wire Wire Line
	4900 2300 5200 2300
Connection ~ 5200 2300
Wire Wire Line
	5200 2300 5350 2300
Connection ~ 5200 1200
Wire Wire Line
	4850 1200 5200 1200
Wire Wire Line
	5000 1500 5000 1550
$Comp
L Regulator_Linear:NCP1117-3.3_SOT223 U1
U 1 1
P 3450 1000
F 0 "U1" H 3450 1242 50  0000 C CNN
F 1 "NCP1117-3.3_SOT223" H 3450 1151 50  0000 C CNN
F 2 "Package_TO_SOT_SMD:SOT-223-3_TabPin2" H 3450 1200 50  0001 C CNN
F 3 "http://www.onsemi.com/pub_link/Collateral/NCP1117-D.PDF" H 3550 750 50  0001 C CNN
	1    3450 1000
	1    0    0    -1  
$EndComp
Text Notes 9700 1600 0    60   ~ 0
1
Wire Wire Line
	9150 1000 9150 1100
Wire Wire Line
	9150 1100 9300 1100
Wire Wire Line
	10250 1100 10350 1100
Wire Wire Line
	10350 1100 10350 2150
Wire Wire Line
	9300 1200 9050 1200
Wire Wire Line
	9050 1300 9300 1300
Wire Wire Line
	9300 1400 9050 1400
Wire Wire Line
	9050 1500 9300 1500
Wire Wire Line
	9050 1600 9300 1600
Wire Wire Line
	9300 1700 9050 1700
Wire Wire Line
	9050 1800 9300 1800
Wire Wire Line
	9300 1900 9050 1900
Wire Wire Line
	9050 2000 9300 2000
Wire Wire Line
	10450 1200 10250 1200
Wire Wire Line
	10450 2000 10250 2000
Wire Wire Line
	10250 1900 10450 1900
Wire Wire Line
	10450 1800 10250 1800
Wire Wire Line
	10250 1700 10450 1700
Wire Wire Line
	10450 1600 10250 1600
Wire Wire Line
	10450 1500 10250 1500
Wire Wire Line
	10450 1400 10250 1400
Wire Wire Line
	10450 1300 10250 1300
Connection ~ 3950 1000
Wire Wire Line
	4350 2200 4350 2650
Wire Wire Line
	4050 2450 4250 2450
Connection ~ 4250 2450
Wire Wire Line
	4000 900  4250 900 
Wire Wire Line
	3950 1000 4250 1000
Wire Wire Line
	4250 1000 4250 2000
Connection ~ 4250 1000
Wire Wire Line
	4250 2000 3350 2000
Wire Wire Line
	3350 2000 3350 2950
Connection ~ 4250 2000
Wire Wire Line
	4250 2000 4250 2450
$EndSCHEMATC
